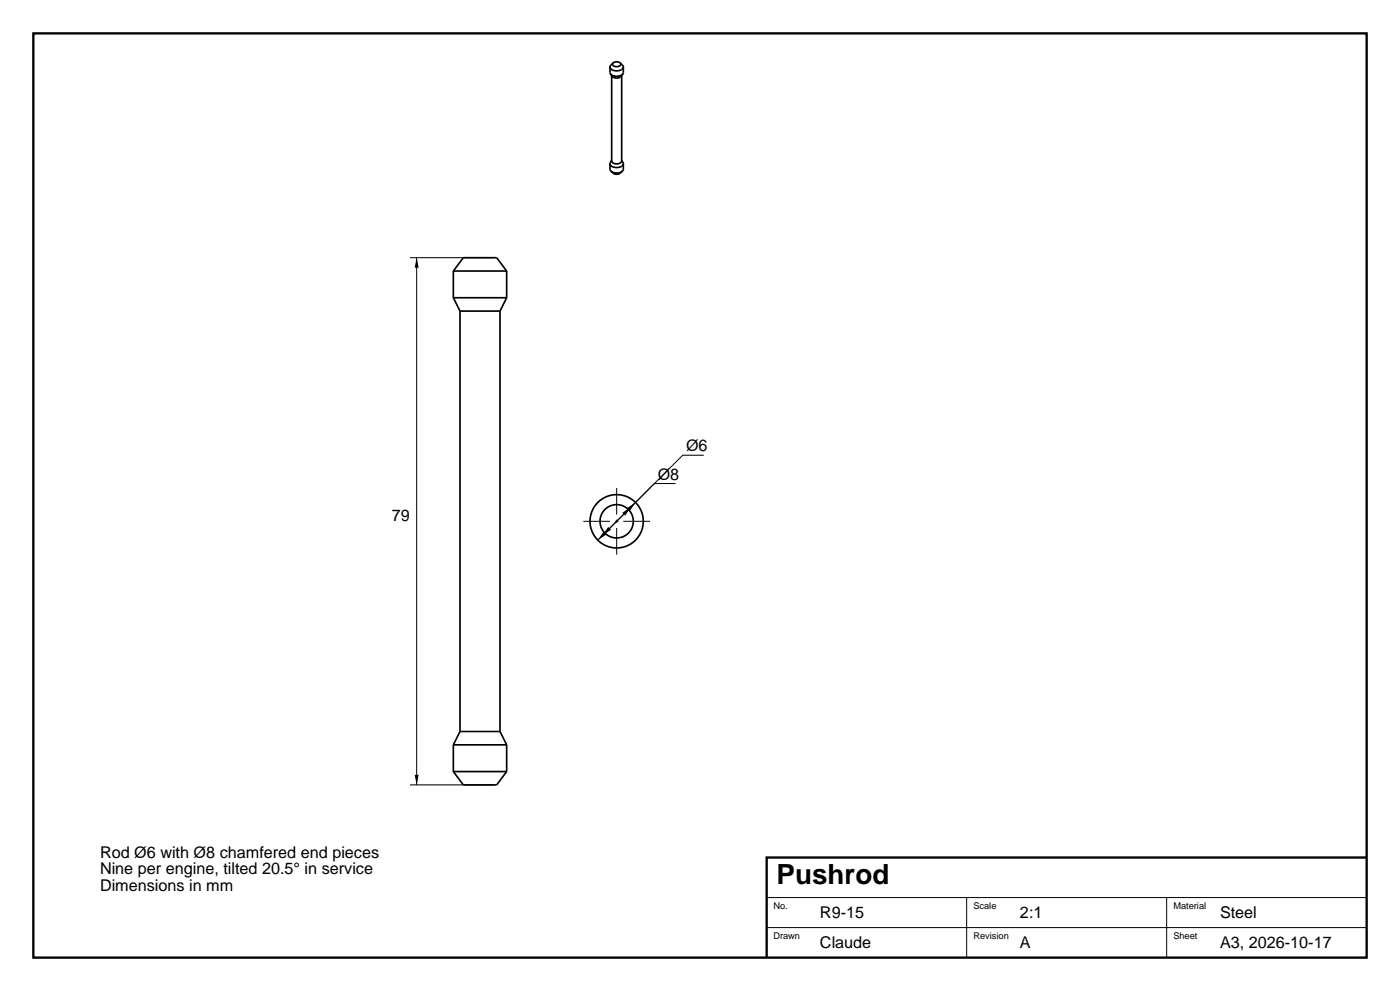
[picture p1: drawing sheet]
<svg xmlns="http://www.w3.org/2000/svg" width="420mm" height="297mm" viewBox="0 0 420 297" stroke-linecap="round" stroke-linejoin="round" font-family="sans-serif">
<path d="M10 10h400v277h-400zM410 257h-180v30" fill="none" stroke="#000" stroke-width=".7" stroke-linecap="butt"/>
<path d="M123 77.2h25M125 77.2v158M211.1 136.4h-6.3l-24 24.1M202.7 144.9h-6.4l-17 17M123 235.2h25M230 269h180M230 278h180M290 269v18M350 269v18" fill="none" stroke="#000" stroke-width=".3"/>
<g fill="none" stroke="#000" stroke-width=".5">
<path d="M183.9 18.9l-.9 1a1.14 1.14 0 0 0 1.4 1.3 1.9 1.9 0 0 0 2.6-1l-.2-.6-.7-.7M183.9 18.9l.8-.3h.9l.6 .4-.1 .6a1.52 1.52 0 0 1-2.3-.4zM183 20.1l.1 2a2.38 2.38 0 0 0 3.8-.1l.1-1.9M183.1 22.1l.7 1 1.1 .3 1.3-.3 .7-1M183.5 22.7v25.5a1.62 1.62 0 0 0 1.5 1.1 1.62 1.62 0 0 0 1.5-1.1v-25.5M183 49.1l.1 2 .7 .5 1.1 .2 1.2-.1 .7-.5 .2-2.1M183.3 51.3l.8 .7 .9 .2 .9-.2 .8-.7M183.5 48.1l-.5 .8a1.38 1.38 0 0 0 1.8 1.3l1.1-.1 .9-.6 .2-.6-.5-.8M136 89.2h16M136 81.2h16M136 81.2l3-4h10l3 4M136 81.2v8l2 4v126"/>
<path d="M138 93.2h12M150 93.2v126M152 81.2v8M152 89.2l-2 4M138 219.2h12M138 219.2l-2 4M150 219.2l2 4M136 223.2v8l3 4h10l3-4M136 231.2h16M136 223.2h16M152 223.2v8"/>
<circle cx="185" cy="156.2" r="5"/>
<circle cx="185" cy="156.2" r="8"/>
</g>
<path d="M175 156.2h20M185 166.2v-20" fill="none" stroke="#000" stroke-width=".3" stroke-dasharray="8 1.5 1 1.5" stroke-linecap="butt"/>
<path d="M125 77.2l.6 3h-1.2zM186.7 153.7l2.5-1.7-1.7 2.5zM188.1 152.3l2.6-1.7-1.7 2.5zM181 159.3l.9 .9-2.6 1.7zM182.5 157.9l.8 .9-2.5 1.7zM124.4 232.2h1.2l-.6 3z" fill="#000"/>
<text font-size="8.3" x="233" y="265">Pushrod</text>
<g font-size="4.9">
<text x="205.8" y="135.2">Ø6</text>
<text x="197.3" y="143.7">Ø8</text>
<text x="117.6" y="156.2">79</text>
<text x="30" y="257">Rod Ø6 with Ø8 chamfered end pieces</text>
<text x="30" y="262">Nine per engine, tilted 20.5° in service</text>
<text x="30" y="267">Dimensions in mm</text>
<text x="246" y="275">R9-15</text>
<text x="306" y="275">2:1</text>
<text x="366" y="275">Steel</text>
<text x="246" y="284">Claude</text>
<text x="306" y="284">A</text>
<text x="366" y="284">A3, 2026-10-17</text>
</g>
<g font-size="2.8">
<text x="232" y="272.5">No.</text>
<text x="292" y="272.5">Scale</text>
<text x="352" y="272.5">Material</text>
<text x="232" y="281.5">Drawn</text>
<text x="292" y="281.5">Revision</text>
<text x="352" y="281.5">Sheet</text>
</g>
</svg>
